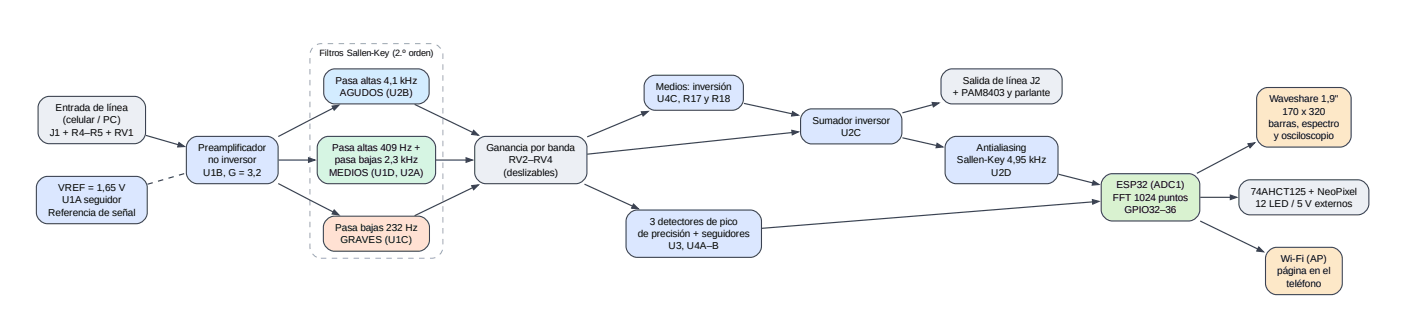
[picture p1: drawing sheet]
<svg xmlns="http://www.w3.org/2000/svg" width="545mm" height="128mm" viewBox="0 0 545 128" stroke-linecap="round" stroke-linejoin="round" font-family="sans-serif">
<path d="M124.5 100.2h33.8a48.1 48.1 0 0 0 10.7-.3 4.8 4.8 0 0 0 2.8-5.4v-61.6a64.7 64.7 0 0 0-.3-13.1 4.7 4.7 0 0 0-5.1-2.9h-32.6a48.1 48.1 0 0 0-10.7 .3 4.8 4.8 0 0 0-2.9 5.4v61.7a64.7 64.7 0 0 0 .3 13l.8 1.3 1.1 1 2.1 .6" fill="none" stroke="#9aa3b5" stroke-width=".39" stroke-dasharray="2.1 2.1" stroke-linecap="butt"/>
<path d="M16.4 38.5l1.2-.8 1.4-.3h30.8a5.7 5.7 0 0 1 6 2.2l.7 2v6.4a7.6 7.6 0 0 1-1.6 6.7l-1.3 .8-1.4 .2h-30.7a5.7 5.7 0 0 1-6.1-2.2l-.6-2v-6.4a7.6 7.6 0 0 1 1.6-6.6z" fill="#eceff4"/>
<path d="M16.4 38.5l1.2-.8 1.4-.3h30.8a5.7 5.7 0 0 1 6 2.2l.7 2v6.4a7.6 7.6 0 0 1-1.6 6.7l-1.3 .8-1.4 .2h-30.7a5.7 5.7 0 0 1-6.1-2.2l-.6-2v-6.4a7.6 7.6 0 0 1 1.6-6.6z" fill="none" stroke="#3b4252" stroke-width=".42"/>
<path d="M73.9 54l1.2-.8 1.4-.3h24.7a5.7 5.7 0 0 1 6.1 2.2l.6 2v6.5a7.6 7.6 0 0 1-1.6 6.6l-1.3 .8-1.3 .3h-24.7a5.7 5.7 0 0 1-6.1-2.2l-.6-2.1v-6.4a7.6 7.6 0 0 1 1.6-6.6z" fill="#dbe7ff" stroke="#3b4252" stroke-width=".42"/>
<path d="M56.6 52.5l12.6 3.7" fill="none" stroke="#3b4252" stroke-width=".46"/>
<path d="M69.4 55.3l2.2 1.5-2.7 .2z" fill="#3b4252" stroke="#3b4252" stroke-width=".46"/>
<path d="M126.5 85.5a5.8 5.8 0 0 1 5.6-1.6h27.8a5.6 5.6 0 0 1 6.1 2.2 13.2 13.2 0 0 1 .6 6.8 4.6 4.6 0 0 1-5.4 4.6h-29.1a5.6 5.6 0 0 1-6-2.2 13.2 13.2 0 0 1-.7-6.9l.3-1.7z" fill="#ffe1d3" stroke="#3b4252" stroke-width=".42"/>
<path d="M107.9 71.2l21.4 11" fill="none" stroke="#3b4252" stroke-width=".46"/>
<path d="M129.6 81.5l1.8 1.9-2.5-.4z" fill="#3b4252" stroke="#3b4252" stroke-width=".46"/>
<path d="M124.7 54l1.2-.8a105.7 105.7 0 0 1 15.7-.3h14.3a45.2 45.2 0 0 1 10.2 .3 5.2 5.2 0 0 1 2.9 6.1v4.3a7.6 7.6 0 0 1-1.6 6.6l-1.3 .8a105.7 105.7 0 0 1-15.7 .3h-14.3a45.2 45.2 0 0 1-10.2-.3 5.2 5.2 0 0 1-2.8-6.1v-4.3a7.6 7.6 0 0 1 1.6-6.6z" fill="#d6f5e3" stroke="#3b4252" stroke-width=".42"/>
<path d="M108.1 62.1h11.6" fill="none" stroke="#3b4252" stroke-width=".46"/>
<path d="M119.7 61.2l2.5 .9-2.5 .9z" fill="#3b4252" stroke="#3b4252" stroke-width=".46"/>
<path d="M126.6 28.3a5.7 5.7 0 0 1 5.6-1.6h27.6a5.6 5.6 0 0 1 6 2.2 13.2 13.2 0 0 1 .7 6.9 4.6 4.6 0 0 1-5.4 4.5h-28.9a5.6 5.6 0 0 1-6-2.2 13.2 13.2 0 0 1-.6-6.9l.3-1.6z" fill="#d3ecff" stroke="#3b4252" stroke-width=".42"/>
<path d="M129.3 41.9l-21.4 11.1" fill="none" stroke="#3b4252" stroke-width=".46"/>
<path d="M128.9 41.2l2.5-.4-1.8 1.9z" fill="#3b4252" stroke="#3b4252" stroke-width=".46"/>
<path d="M15.2 70a5.9 5.9 0 0 1 5.7-1.6h23a46.1 46.1 0 0 1 10.4 .3 5.2 5.2 0 0 1 2.8 6.1v4.3a7.6 7.6 0 0 1-1.6 6.6l-1.2 .8a46.1 46.1 0 0 1-10.4 .3h-16.6a46.1 46.1 0 0 1-10.3-.3 5.2 5.2 0 0 1-2.9-6.1v-4.3a8.3 8.3 0 0 1 1.1-6.1z" fill="#dbe7ff"/>
<path d="M15.2 70a5.9 5.9 0 0 1 5.7-1.6h23a46.1 46.1 0 0 1 10.4 .3 5.2 5.2 0 0 1 2.8 6.1v4.3a7.6 7.6 0 0 1-1.6 6.6l-1.2 .8a46.1 46.1 0 0 1-10.4 .3h-16.6a46.1 46.1 0 0 1-10.3-.3 5.2 5.2 0 0 1-2.9-6.1v-4.3a8.3 8.3 0 0 1 1.1-6.1z" fill="none" stroke="#3b4252" stroke-width=".42"/>
<path d="M57.2 71.5l14.9-4.3" fill="none" stroke="#3b4252" stroke-width=".46" stroke-dasharray="2.1 2.1" stroke-linecap="butt"/>
<path d="M185.2 54.5l1.8-1.3a110.2 110.2 0 0 1 16-.3h11.4a47.1 47.1 0 0 1 10.4 .3 5.2 5.2 0 0 1 2.9 6.1v4.3a7.6 7.6 0 0 1-1.6 6.6l-1.3 .8a110.2 110.2 0 0 1-16 .3h-11.3a47.1 47.1 0 0 1-10.5-.3 5.2 5.2 0 0 1-2.8-6.1v-4.3a8.3 8.3 0 0 1 1-6.1z" fill="#eceff4" stroke="#3b4252" stroke-width=".42"/>
<path d="M160.9 40.5l22.5 10.9M169.1 62.1h11.8M183.4 72.8l-22.5 10.9" fill="none" stroke="#3b4252" stroke-width=".46"/>
<g fill="#3b4252" stroke="#3b4252" stroke-width=".46">
<path d="M183 72l2.6-.3-1.9 1.9z"/>
<path d="M180.8 61.2l2.5 .9-2.5 .9z"/>
<path d="M183.7 50.6l1.9 1.8-2.6-.3z"/>
</g>
<path d="M250.9 30.8a5.8 5.8 0 0 1 5.7-1.6h25.1a5.7 5.7 0 0 1 6.1 2.2 13.2 13.2 0 0 1 .6 6.9 4.6 4.6 0 0 1-5.4 4.5h-26.4a5.7 5.7 0 0 1-6.1-2.2 13.2 13.2 0 0 1-.6-6.9l.3-1.7z" fill="#dbe7ff" stroke="#3b4252" stroke-width=".42"/>
<path d="M249.2 44.2l-21.4 8.9" fill="none" stroke="#3b4252" stroke-width=".46"/>
<path d="M248.8 43.4l2.6-.2-1.9 1.8z" fill="#3b4252" stroke="#3b4252" stroke-width=".46"/>
<path d="M312.2 43.3l1.2-.8 1.4-.3h28.3a5.9 5.9 0 0 1 5.7 1.6 7.8 7.8 0 0 1 1.1 5.8 4.9 4.9 0 0 1-5.4 6.2h-27.2a5.9 5.9 0 0 1-5.7-1.6 7.8 7.8 0 0 1-1-5.7 5.4 5.4 0 0 1 1.6-5.2z" fill="#dbe7ff" stroke="#3b4252" stroke-width=".42"/>
<path d="M307.3 51.4l-79.5 8.4" fill="none" stroke="#3b4252" stroke-width=".46"/>
<path d="M307.2 50.6l2.5 .6-2.3 1.1z" fill="#3b4252" stroke="#3b4252" stroke-width=".46"/>
<path d="M244.5 82.6l1.2-.8a118.6 118.6 0 0 1 16.9-.3h19a49.6 49.6 0 0 1 11 .3 5.2 5.2 0 0 1 2.8 6.1v4.2a7.6 7.6 0 0 1-1.6 6.7l-1.2 .7a118.6 118.6 0 0 1-16.9 .3h-19.1a49.6 49.6 0 0 1-10.9-.3 5.2 5.2 0 0 1-2.8-6v-4.3a7.6 7.6 0 0 1 1.6-6.6z" fill="#dbe7ff" stroke="#3b4252" stroke-width=".42"/>
<path d="M288.6 40.1l18.8 4.1M226.7 71.4l18.8 8.6" fill="none" stroke="#3b4252" stroke-width=".46"/>
<g fill="#3b4252" stroke="#3b4252" stroke-width=".46">
<path d="M245.7 79.2l1.9 1.8-2.6-.2z"/>
<path d="M307.5 43.3l2.2 1.4-2.6 .3z"/>
</g>
<path d="M366.6 27.8l1.3-.8a110.4 110.4 0 0 1 16.1-.3h14.7a46.9 46.9 0 0 1 10.5 .3 5.1 5.1 0 0 1 2.8 6 7.2 7.2 0 0 1-1.6 6.2l-1.2 .8a110.4 110.4 0 0 1-16.1 .3h-14.7a46.9 46.9 0 0 1-10.5-.3 5.1 5.1 0 0 1-2.9-5.9 7.2 7.2 0 0 1 1.6-6.3z" fill="#eceff4" stroke="#3b4252" stroke-width=".42"/>
<path d="M361.9 40.6l-11.8 3.2" fill="none" stroke="#3b4252" stroke-width=".46"/>
<path d="M361.6 39.8l2.6 .2-2.1 1.4z" fill="#3b4252" stroke="#3b4252" stroke-width=".46"/>
<path d="M367.7 54.5l1.8-1.3a111.5 111.5 0 0 1 16.1-.3h11.4a47.5 47.5 0 0 1 10.6 .3 5.2 5.2 0 0 1 2.8 6.1v4.3a7.6 7.6 0 0 1-1.6 6.6l-1.2 .8a111.5 111.5 0 0 1-16.1 .3h-11.5a47.5 47.5 0 0 1-10.5-.3 5.2 5.2 0 0 1-2.9-6.1v-4.3a8.3 8.3 0 0 1 1.1-6.1z" fill="#dbe7ff" stroke="#3b4252" stroke-width=".42"/>
<path d="M350.1 53.5l13.3 3" fill="none" stroke="#3b4252" stroke-width=".46"/>
<path d="M363.5 55.6l2.2 1.4-2.6 .3z" fill="#3b4252" stroke="#3b4252" stroke-width=".46"/>
<path d="M428.8 68.4l1.2-.7 1.4-.3h27.4a5.7 5.7 0 0 1 6 2.2l.6 2v6.4a7.6 7.6 0 0 1-1.6 6.7l-1.2 .7-1.4 .3h-27.3a5.7 5.7 0 0 1-6.1-2.2l-.6-2v-6.4a7.6 7.6 0 0 1 1.6-6.7z" fill="#d9f2d0" stroke="#3b4252" stroke-width=".42"/>
<path d="M410.6 67.6l13.4 3.4M423.9 78.3l-128.4 10.3" fill="none" stroke="#3b4252" stroke-width=".46"/>
<g fill="#3b4252" stroke="#3b4252" stroke-width=".46">
<path d="M423.8 77.5l2.5 .6-2.4 1.1z"/>
<path d="M424.1 70.1l2.2 1.5-2.6 .2z"/>
</g>
<path d="M489.1 35l1.2-.8 1.4-.2h27a4.7 4.7 0 0 1 5.5 5.3v11.2a5.5 5.5 0 0 1-2.2 5.9l-2.1 .7h-27a4.7 4.7 0 0 1-5.4-5.4v-11.2a5.6 5.6 0 0 1 1.6-5.5z" fill="#fde8c8" stroke="#3b4252" stroke-width=".42"/>
<path d="M484.5 56.6l-20.2 10.6" fill="none" stroke="#3b4252" stroke-width=".46"/>
<path d="M484.1 55.8l2.6-.4-1.8 1.9z" fill="#3b4252" stroke="#3b4252" stroke-width=".46"/>
<path d="M481.7 71.4a5.9 5.9 0 0 1 5.7-1.6h30.3a46.4 46.4 0 0 1 10.5 .2 5.1 5.1 0 0 1 2.8 6 7.2 7.2 0 0 1-1.6 6.3l-1.2 .8a109.8 109.8 0 0 1-16.2 .2h-18.1a46.4 46.4 0 0 1-10.4-.2 5.1 5.1 0 0 1-2.9-6 7.8 7.8 0 0 1 1.1-5.7z" fill="#eceff4"/>
<path d="M481.7 71.4a5.9 5.9 0 0 1 5.7-1.6h30.3a46.4 46.4 0 0 1 10.5 .2 5.1 5.1 0 0 1 2.8 6 7.2 7.2 0 0 1-1.6 6.3l-1.2 .8a109.8 109.8 0 0 1-16.2 .2h-18.1a46.4 46.4 0 0 1-10.4-.2 5.1 5.1 0 0 1-2.9-6 7.8 7.8 0 0 1 1.1-5.7z" fill="none" stroke="#3b4252" stroke-width=".42"/>
<path d="M465.6 76.6h11.8" fill="none" stroke="#3b4252" stroke-width=".46"/>
<path d="M477.3 75.7l2.5 .9-2.5 .8z" fill="#3b4252" stroke="#3b4252" stroke-width=".46"/>
<path d="M492 97.5a5.8 5.8 0 0 1 5.7-1.5h16.3a5.8 5.8 0 0 1 5.6 1.5 8.3 8.3 0 0 1 1.1 6.2v2.9a7.6 7.6 0 0 1-1.6 6.6l-1.2 .8-1.4 .3h-18.8a5.8 5.8 0 0 1-5.7-1.6 8.3 8.3 0 0 1-1.1-6.1v-2.9a8.3 8.3 0 0 1 1.1-6.2z" fill="#fde8c8"/>
<path d="M492 97.5a5.8 5.8 0 0 1 5.7-1.5h16.3a5.8 5.8 0 0 1 5.6 1.5 8.3 8.3 0 0 1 1.1 6.2v2.9a7.6 7.6 0 0 1-1.6 6.6l-1.2 .8-1.4 .3h-18.8a5.8 5.8 0 0 1-5.7-1.6 8.3 8.3 0 0 1-1.1-6.1v-2.9a8.3 8.3 0 0 1 1.1-6.2z" fill="none" stroke="#3b4252" stroke-width=".42"/>
<path d="M465.6 85.8l22.3 10.8" fill="none" stroke="#3b4252" stroke-width=".46"/>
<path d="M488.3 95.8l1.8 1.9-2.6-.3z" fill="#3b4252" stroke="#3b4252" stroke-width=".46"/>
<g font-size="3.9">
<text x="130.1" y="32.4">Pasa altas 4,1 kHz</text>
<text x="254.4" y="34.9">Medios: inversión</text>
<text x="373.5" y="32.4">Salida de línea J2</text>
<text x="131.9" y="37.2">AGUDOS (U2B)</text>
<text x="255" y="39.7">U4C, R17 y R18</text>
<text x="369.6" y="37.2">+ PAM8403 y parlante</text>
<text x="492.5" y="39.7">Waveshare 1,9&quot;</text>
<text x="21.6" y="43.1">Entrada de línea</text>
<text x="24.4" y="47.9">(celular / PC)</text>
<text x="315.1" y="48">Sumador inversor</text>
<text x="497.5" y="44.4">170 x 320</text>
<text x="19.3" y="52.6">J1 + R4–R5 + RV1</text>
<text x="326.3" y="52.7">U2C</text>
<text x="492.1" y="49.2">barras, espectro</text>
<text x="494.2" y="54">y osciloscopio</text>
<text x="76.9" y="58.6">Preamplificador</text>
<text x="128.8" y="58.6">Pasa altas 409 Hz +</text>
<text x="188.7" y="58.6">Ganancia por banda</text>
<text x="378.9" y="58.6">Antialiasing</text>
<text x="80.7" y="63.4">no inversor</text>
<text x="129.9" y="63.4">pasa bajas 2,3 kHz</text>
<text x="197.5" y="63.4">RV2–RV4</text>
<text x="371.2" y="63.4">Sallen-Key 4,95 kHz</text>
<text x="78.8" y="68.2">U1B, G = 3,2</text>
<text x="127.6" y="68.2">MEDIOS (U1D, U2A)</text>
<text x="195.3" y="68.2">(deslizables)</text>
<text x="384.6" y="68.2">U2D</text>
<text x="22.5" y="74.2">VREF = 1,65 V</text>
<text x="431.8" y="77.9">FFT 1024 puntos</text>
<text x="433.1" y="73.1">ESP32 (ADC1)</text>
<text x="485.2" y="75.5">74AHCT125 + NeoPixel</text>
<text x="18.7" y="83.7">Referencia de señal</text>
<text x="24.1" y="78.9">U1A seguidor</text>
<text x="436.3" y="82.6">GPIO32–36</text>
<text x="487" y="80.2">12 LED / 5 V externos</text>
<text x="130" y="89.6">Pasa bajas 232 Hz</text>
<text x="252.1" y="87.2">3 detectores de pico</text>
<text x="132.1" y="94.4">GRAVES (U1C)</text>
<text x="247.4" y="92">de precisión + seguidores</text>
<text x="259.3" y="96.7">U3, U4A–B</text>
<text x="496.8" y="101.7">Wi-Fi (AP)</text>
<text x="495.5" y="106.4">página en el</text>
<text x="499.1" y="111.2">teléfono</text>
</g>
<text font-size="3.5" x="123.9" y="21.7">Filtros Sallen-Key (2.º orden)</text>
</svg>
